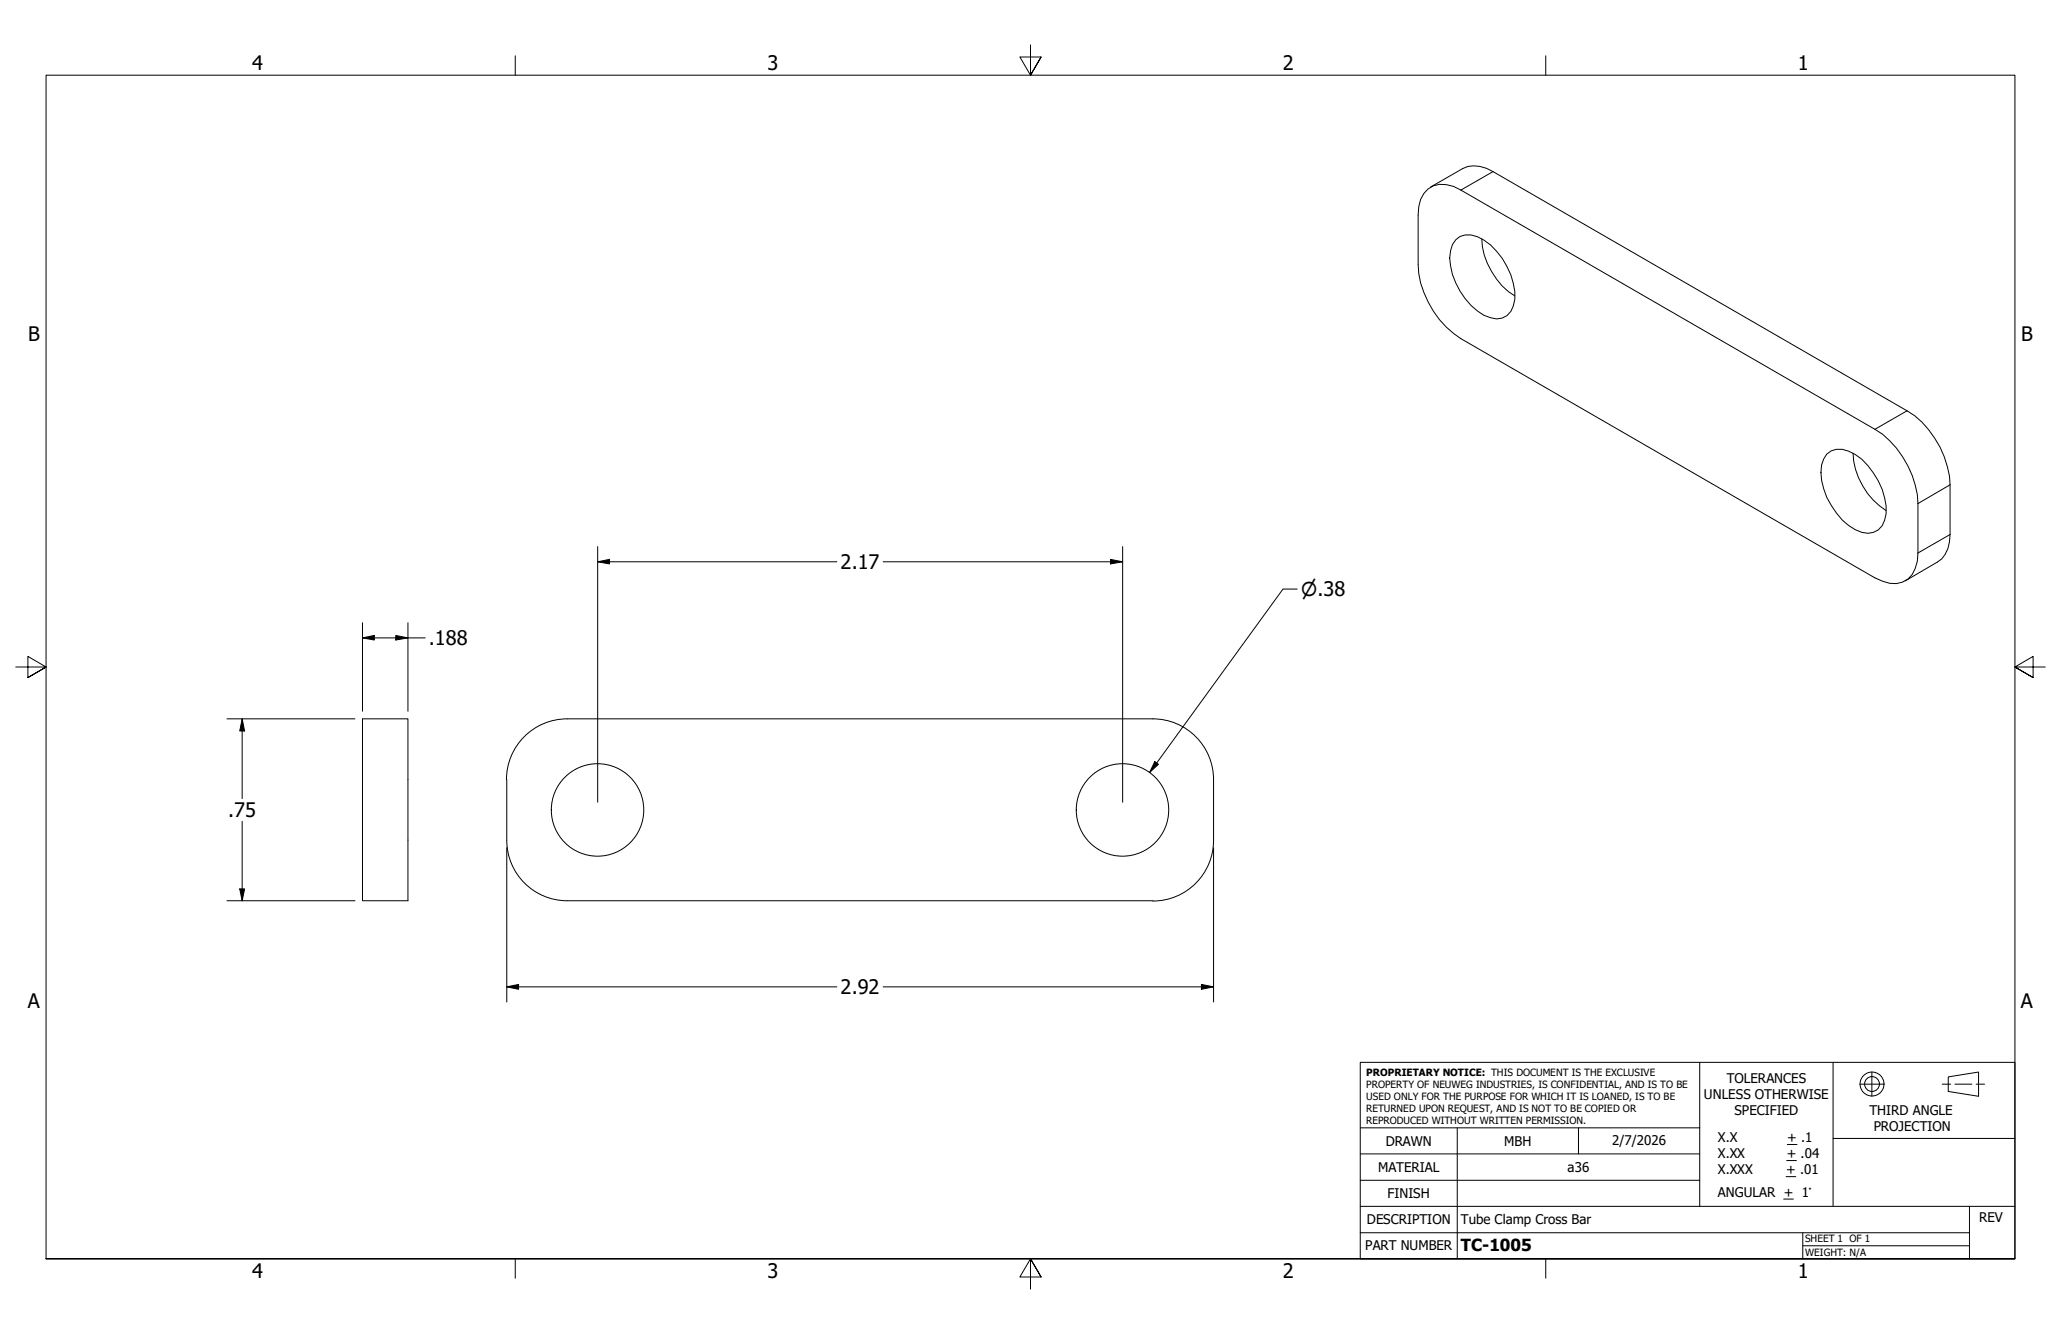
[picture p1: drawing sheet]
<svg xmlns="http://www.w3.org/2000/svg" width="432mm" height="279mm" viewBox="0 0 432 279" stroke-linecap="round" stroke-linejoin="round" font-family="sans-serif">
<!-- layer: Visible (ANSI) -->
<g fill="none" stroke="#000" stroke-width=".21">
<path d="M299.2 39.6a5.3 5.3 0 0 1 5.3-.5l88.3 50.8a19.7 19.7 0 0 1 9 15.6v10.3a7.1 7.1 0 0 1-2.1 5.5 5.1 5.1 0 0 1-5.3 .4l-1.6-.7-86.7-50.1a19.8 19.8 0 0 1-9-15.5v-10.4a6.5 6.5 0 0 1 2.1-5.4zM299.7 39.2l6.8-3.9a6.3 6.3 0 0 1 6.3 .6l86.7 50.1a19.7 19.7 0 0 1 9.1 15.5v10.5a6.5 6.5 0 0 1-2.7 5.7l-6.7 4M305 50.2a4 4 0 0 1 4.6-.6 14.5 14.5 0 0 1 7.8 13.1 4 4 0 0 1-3.8 4.1 8.3 8.3 0 0 1-5.4-2.8 15.6 15.6 0 0 1-4.5-10l.2-1.5 .4-1.3zM310.5 50a15.3 15.3 0 0 0 6.9 12M382.7 95.1a4 4 0 0 1 4.6-.6 14.2 14.2 0 0 1 7.5 9.8 7.4 7.4 0 0 1-.5 5.8 3.7 3.7 0 0 1-4.2 1.4 11.6 11.6 0 0 1-6.4-5.6 13.1 13.1 0 0 1-2.1-8.5l.5-1.3zM388.2 94.9a15.2 15.2 0 0 0 7 12M75.9 150.6h9.6v38.1h-9.6zM118.8 150.6a12.7 12.7 0 0 0-12.7 12.7M118.9 150.6h122.7M241.5 150.6a12.7 12.7 0 0 1 12.8 12.7M106.2 163.3v12.7M106.2 176a12.7 12.7 0 0 0 12.6 12.7"/>
<path d="M254.3 163.3v12.7M254.3 176a12.7 12.7 0 0 1-12.8 12.7M118.9 188.7h122.7"/>
<circle cx="125.2" cy="169.6" r="9.7"/>
<circle cx="235.2" cy="169.6" r="9.7"/>
</g>
<!-- layer: Visible Narrow (ANSI) -->
<path d="M312.8 35.9l-6.7 3.9M399.5 86l-6.7 3.9M408.6 101.5l-6.8 4M408.6 112l-6.8 3.8" fill="none" stroke="#000" stroke-width=".21"/>
<!-- layer: Border (ANSI) -->
<path d="M107.9 11.7v4M215.9 9.4v6.3l-2.2-3.8h4.4l-2.2 3.8 2.2-3.8M323.8 11.7v4M3.3 139.7h6.4l-3.9-2.2v4.4l3.9-2.2-3.9 2.2M428.5 139.7h-6.4l3.9-2.2v4.4l-3.9-2.2 3.9 2.2M9.7 263.7v-248h412.4v248h-412.4h412.4M107.9 263.7v4M218.1 267.5l-2.2-3.8 2.2 3.8h-4.4l2.2-3.8v6.3M323.8 263.7v4" fill="none" stroke="#000" stroke-width=".21"/>
<!-- layer: Title (ANSI) -->
<g fill="none" stroke="#000" stroke-width=".21">
<path d="M285 222.5h137.1v41.2h-137.1zM285 236.2h71.1M305.3 236.2v27.5M330.7 236.2v5.5M356.1 222.5v30.2M374.5 239.7h2M384 222.5v15.9M389.6 227.1h5.1M392.2 224.5v5.1M406.9 227.1h1.8M408.2 225.6l6.3-1.1v5.1l-6.3-1zM409.6 227.1h3.5"/>
<path d="M414 227.1h1.8M422.1 238.4h-38.1v14.3M285 258.2h127.6M285 252.7h137.1M285 247.2h71.1M285 241.7h71.1M373.7 251.1h2M374.2 246.4h2M374.3 243.1h2.1M377.7 258.2v5.5M412.6 252.7v11M377.7 260.9h34.9"/>
<circle cx="392.2" cy="227" r="2.51"/>
<circle cx="392.2" cy="227" r="1.56"/>
</g>
<!-- layer: Dimension (ANSI) -->
<g fill="none" stroke="#000" stroke-width=".21">
<path d="M125.2 117.7l2.5-.5v.9zM125.2 117.7h50.1M125.2 114.5v53.5M185 117.7h50.2M232.7 117.2l2.5 .5-2.5 .4zM235.2 114.5v53.5M75.9 133.6l2.5-.5v.9zM75.9 133.6h13.2M75.9 130.4v18.6M82.9 133.1l2.6 .5-2.6 .4zM85.5 130.4v18.6M271.8 123.4h-3l-27.9 38.4"/>
<path d="M47.6 150.6h26.8M50.7 150.6l.5 2.5h-1zM50.7 150.6v16.7M241.9 159.5l.8 .6-1.8 1.7zM50.7 172v16.7M106.2 177.5v32.4M254.3 177.5v32.4M47.6 188.7h26.8M50.2 186.2h1l-.5 2.5zM106.2 206.7l2.4-.5v1zM106.2 206.7h69.1M185 206.7h69.3"/>
<path d="M251.7 206.2l2.6 .5-2.6 .5z"/>
</g>
<path d="M125.2 117.7l2.5-.5v.9zM232.7 117.2l2.5 .5-2.5 .4zM75.9 133.6l2.5-.5v.9zM82.9 133.1l2.6 .5-2.6 .4zM50.7 150.6l.5 2.5h-1zM241.9 159.5l.8 .6-1.8 1.7zM50.2 186.2h1l-.5 2.5zM106.2 206.7l2.4-.5v1zM251.7 206.2l2.6 .5-2.6 .5z" fill="#000"/>
<g font-size="4.2">
<text x="52.8" y="14.7">4</text>
<text x="160.8" y="14.7">3</text>
<text x="268.7" y="14.7">2</text>
<text x="376.7" y="14.7">1</text>
<text x="5.9" y="71.4">B</text>
<text x="423.5" y="71.4">B</text>
<text x="176.1" y="119.2">2.17</text>
<text x="89.9" y="135.1">.188</text>
<text x="47.8" y="171.1">.75</text>
<text x="176.1" y="208.2">2.92</text>
<text x="5.8" y="211.1">A</text>
<text x="423.4" y="211.1">A</text>
<text x="52.8" y="267.7">4</text>
<text x="160.8" y="267.7">3</text>
<text x="268.7" y="267.7">2</text>
<text x="376.7" y="267.7">1</text>
</g>
<text font-size="3.9" x="272.6" y="124.8">⌀.38</text>
<text font-size="3.5" x="306.1" y="262">TC-1005</text>
<g font-size="2.8">
<text x="361.8" y="226.9">TOLERANCES</text>
<text x="357" y="230.3">UNLESS OTHERWISE</text>
<text x="363.4" y="233.6">SPECIFIED</text>
<text x="391.7" y="233.5">THIRD ANGLE</text>
<text x="290.3" y="240">DRAWN</text>
<text x="315.2" y="240">MBH</text>
<text x="337.8" y="239.8">2/7/2026</text>
<text x="359.9" y="239.3">X.X</text>
<text x="374.5" y="239.3">+ .1</text>
<text x="392.6" y="236.8">PROJECTION</text>
<text x="288.7" y="245.5">MATERIAL</text>
<text x="328.4" y="245.5">a36</text>
<text x="359.9" y="242.6">X.XX</text>
<text x="359.9" y="245.9">X.XXX</text>
<text x="374.2" y="245.9">+ .01</text>
<text x="374.3" y="242.6">+ .04</text>
<text x="290.7" y="251">FINISH</text>
<text x="359.9" y="250.7">ANGULAR + 1°</text>
<text x="286.4" y="256.4">DESCRIPTION</text>
<text x="306.1" y="256.3">Tube Clamp Cross Bar</text>
<text x="414.7" y="256">REV</text>
<text x="286" y="261.9">PART NUMBER</text>
</g>
<g font-size="2.1">
<text x="286.3" y="225.4">PROPRIETARY NOTICE: THIS DOCUMENT IS THE EXCLUSIVE</text>
<text x="286.3" y="227.8">PROPERTY OF NEUWEG INDUSTRIES, IS CONFIDENTIAL, AND IS TO BE</text>
<text x="286.3" y="230.4">USED ONLY FOR THE PURPOSE FOR WHICH IT IS LOANED, IS TO BE</text>
<text x="286.3" y="232.9">RETURNED UPON REQUEST, AND IS NOT TO BE COPIED OR</text>
<text x="286.3" y="235.4">REPRODUCED WITHOUT WRITTEN PERMISSION.</text>
<text x="378.2" y="260.2">SHEET 1 OF 1</text>
<text x="378.2" y="263">WEIGHT: N/A</text>
</g>
</svg>
